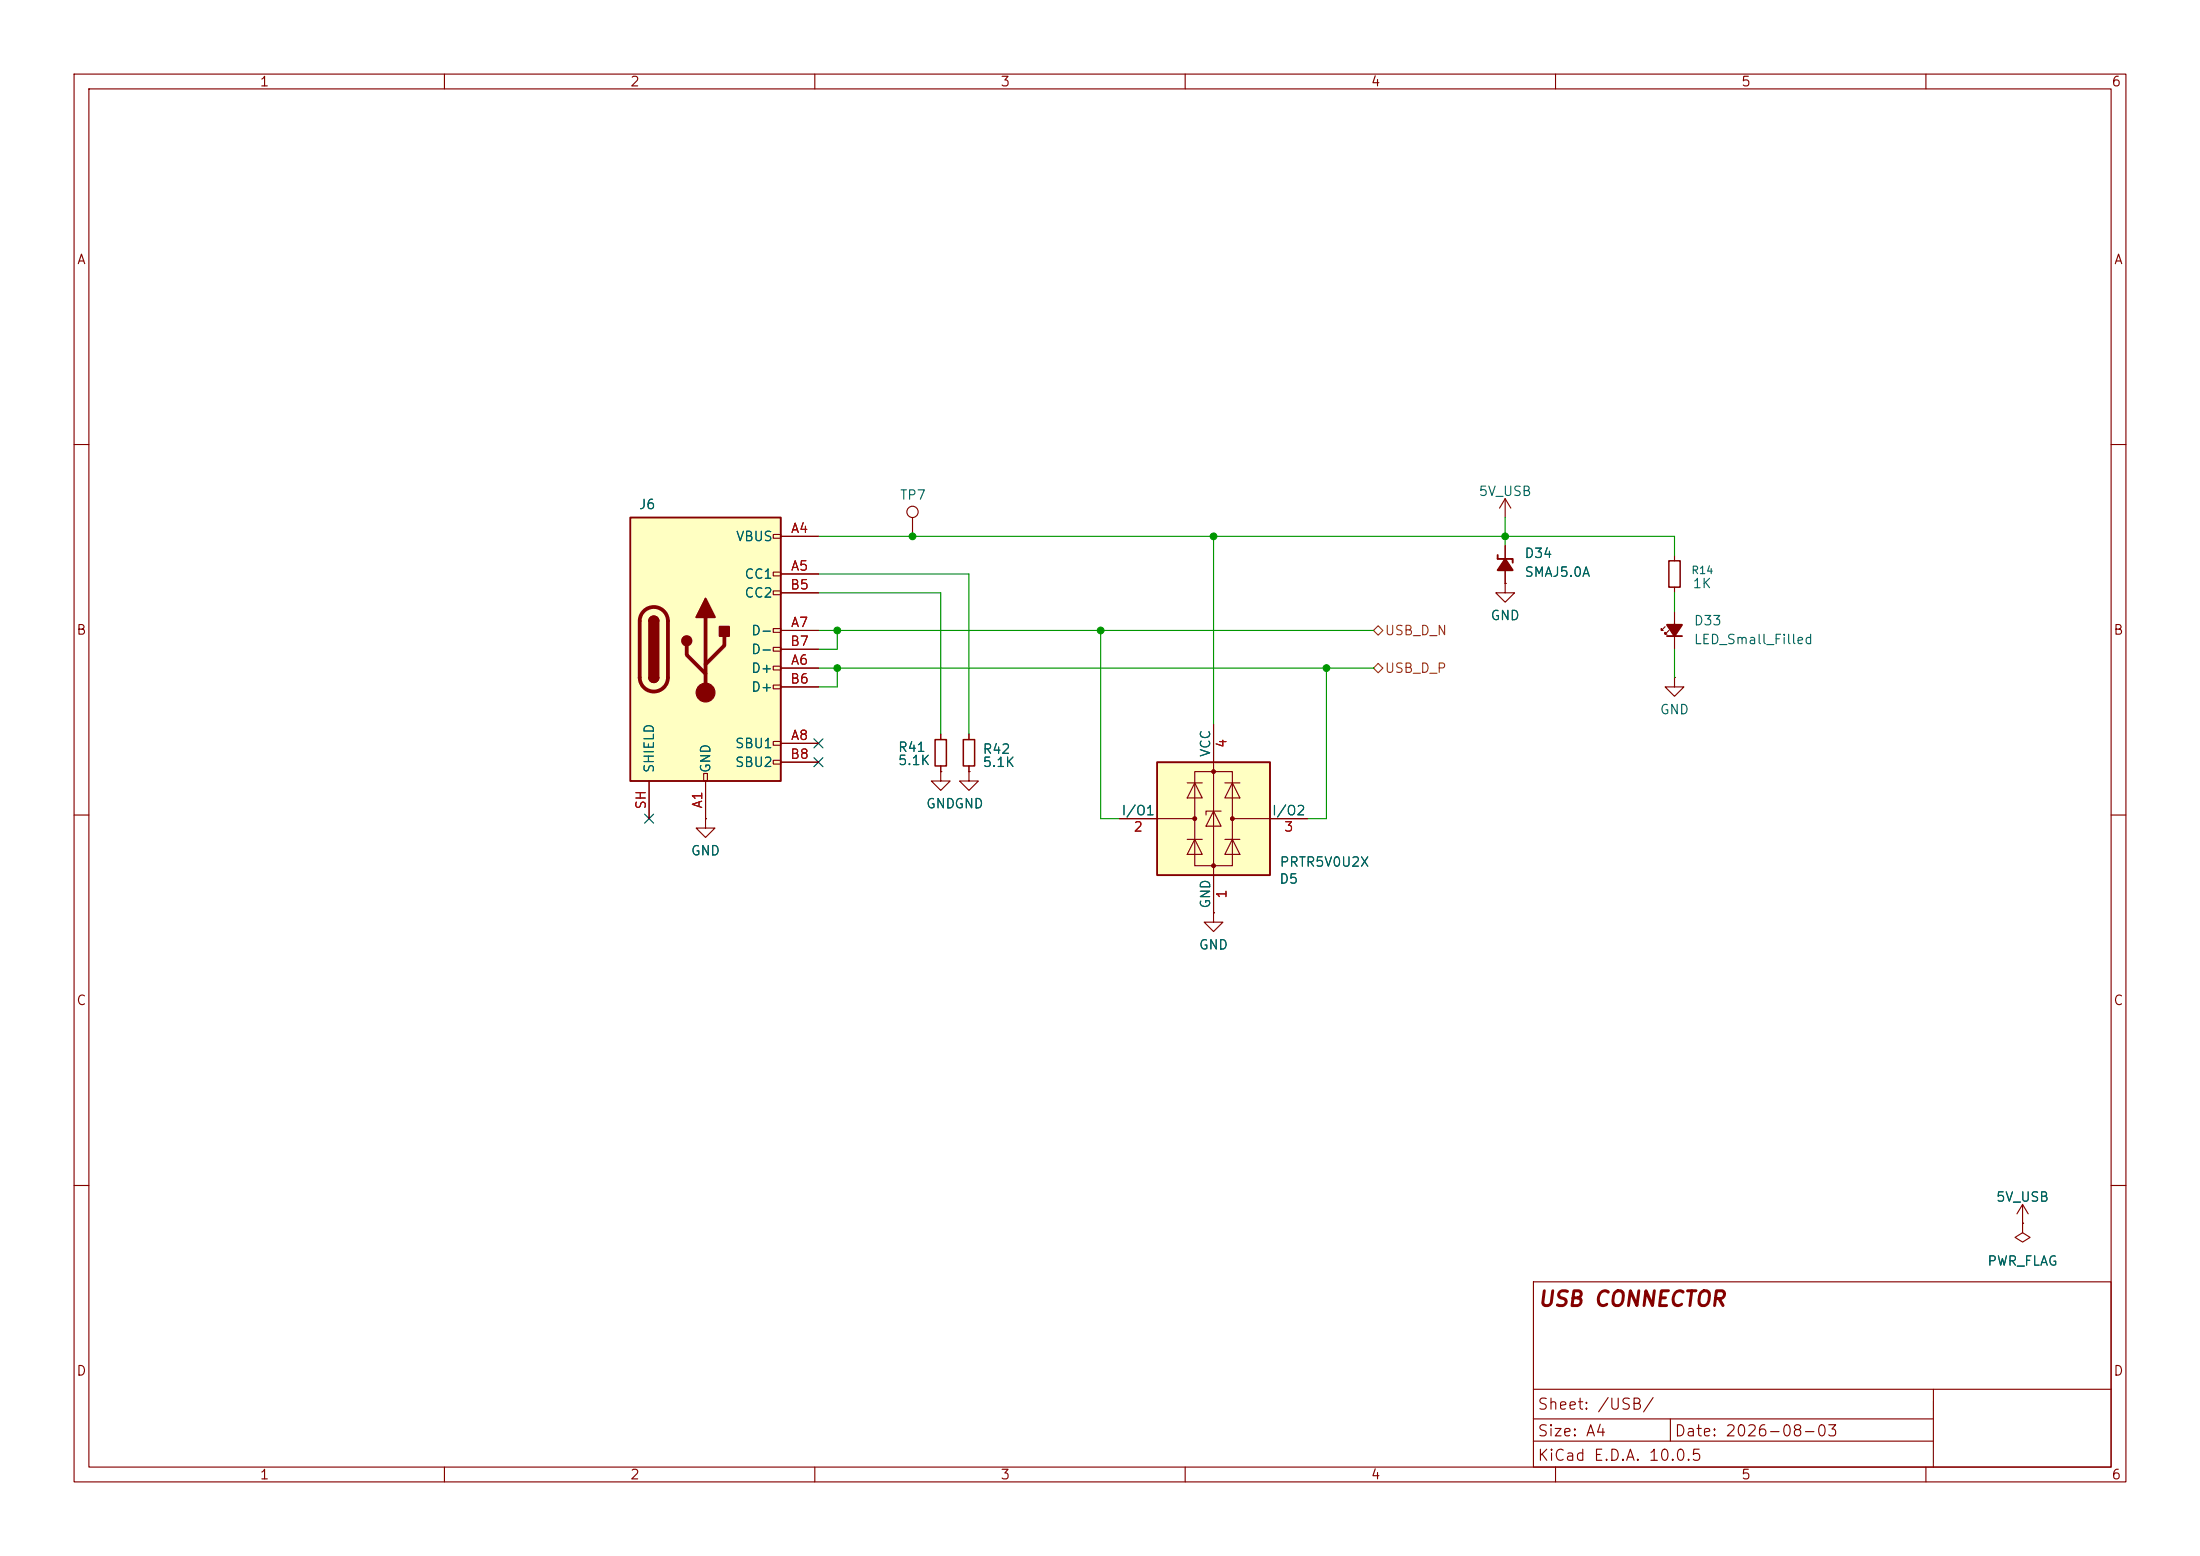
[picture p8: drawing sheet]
<svg xmlns="http://www.w3.org/2000/svg" width="297mm" height="210mm" viewBox="0 0 297 210" stroke-linecap="round" stroke-linejoin="round" font-family="sans-serif">
<g fill="none" stroke="#840000" stroke-width=".15">
<path d="M10 10h277v190h-277zM12 12h273v186h-273zM60 10v2M110 10v2M160 10v2M210 10v2M260 10v2M10 60h2M123.2 69.9v2.5M285 60h2M130.8 99.1v.7M10 110h2"/>
<path d="M95.2 110.5v1.3h1.3l-1.3 1.2-1.2-1.2h1.2M95.2 110.5h.1M130.8 103.4v.7M285 110h2M10 160h2M207 173h78v25h-78zM285 160h2M60 198v2M110 198v2M160 198v2M207 194.5h54M207 191.5h54"/>
<path d="M207 187.5h78M210 198v2M225.5 191.5v3M260 198v2M261 187.5v10.5"/>
<circle cx="123.2" cy="69.1" r=".76"/>
</g>
<path d="M130 99.8h1.6v3.6h-1.6z" fill="none" stroke="#840000" stroke-width=".2"/>
<path d="M156.2 102.9h15.2v15.2h-15.2z" fill="#ffffc2"/>
<path d="M156.2 102.9h15.2v15.2h-15.2z" fill="none" stroke="#840000" stroke-width=".25"/>
<g fill="none" stroke="#840000" stroke-width=".15">
<path d="M127 99.1v.7M163.8 97.8v25.4M127 104.1v1.3h1.3l-1.3 1.3-1.3-1.3h1.3M127 104.1h.1M127 103.4v.7M130.8 104.1v1.3h1.3l-1.3 1.3-1.3-1.3h1.3M130.8 104.1h.1M151.1 110.5h10.2M160.3 105.7h2M160.3 113.3h2M161.3 104.1h5.1v12.7h-5.1zM161.3 105.7l1 2h-2z"/>
<path d="M161.3 113.3l1 2h-2zM163.8 109.5l1 2h-2zM164.8 109.5h-2v.5M165.4 105.7h2M165.4 113.3h2M166.4 105.7l1 2h-2zM166.4 113.3l1 2h-2zM166.4 110.5h10.1"/>
</g>
<g fill="#840000" stroke="#840000" stroke-width=".15">
<circle cx="161.3" cy="110.5" r=".25"/>
<circle cx="163.8" cy="104.1" r=".25"/>
<circle cx="163.8" cy="116.8" r=".25"/>
<circle cx="166.4" cy="110.5" r=".25"/>
</g>
<path d="M126.2 99.8h1.6v3.6h-1.6z" fill="none" stroke="#840000" stroke-width=".2"/>
<path d="M85.1 69.9h20.3v35.5h-20.3z" fill="#ffffc2"/>
<g fill="none" stroke="#840000" stroke-width=".15">
<path d="M104.4 72.1h1v.5h-1zM104.4 77.2h1v.5h-1zM104.4 79.8h1v.5h-1zM105.4 72.4h5.1M105.4 77.5h5.1M203.2 78.7v1.3h1.3l-1.3 1.3-1.3-1.3h1.3M203.2 78.7h.1M203.2 67.3l-.8 1.3M203.2 67.3l.8 1.3M203.2 67.3v2.6M203.2 73.7v5M226.1 74.9v.8"/>
<path d="M226.1 79.2v.8M104.4 84.8h1v.5h-1zM104.4 87.4h1v.5h-1zM104.4 89.9h1v.5h-1zM104.4 92.5h1v.5h-1zM105.4 90.2h5.1M105.4 85.1h5.1M105.4 80h5.1M105.4 92.7h5.1M105.4 87.6h5.1M127 99.1v.7M130.8 99.1v.7"/>
<path d="M163.8 97.8v5.1M224.8 84.6l-.5 .5v-.3v.3h.2M225.3 85.1l-.5 .5v-.3v.3h.2M226.1 91.4v1.3h1.2l-1.2 1.3-1.3-1.3h1.3M226.1 91.4h.1M226.1 82.6v5M87.6 105.4v5.1M95 104.4h.5v1h-.5zM95.2 110.5h.1M95.2 105.4v5.1M104.4 100.1h1v.5h-1zM104.4 102.6h1v.5h-1z"/>
<path d="M105.4 100.3h5.1M105.4 102.9h5.1M127 104.1h.1M127 103.4v.7M130.8 104.1h.1M130.8 103.4v.7M151.1 110.5h5.1M163.8 118.1v5.1M171.4 110.5h5.1M163.8 123.2v1.3h1.3l-1.3 1.2-1.2-1.2h1.2M163.8 123.2h.1M273 165.1v1.3l1.1 .6-1.1 .6-1-.6 1-.6"/>
<path d="M273 165.1h.1M273 162.6l-.7 1.2M273 162.6l.8 1.2M273 162.6v2.5"/>
</g>
<path d="M85.1 69.9h20.3v35.5h-20.3zM202.2 75.4h2v.5M202.2 74.9v.5M87.6 83.8a.64 .64 0 0 1 .7-.6 .64 .64 0 0 1 .6 .6M87.6 91.4a.64 .64 0 0 0 .7 .7 .64 .64 0 0 0 .6-.7M225 85.9h2.1" fill="none" stroke="#840000" stroke-width=".25"/>
<path d="M86.9 82.5a1.9 1.9 0 0 1 2.1-.4 1.9 1.9 0 0 1 1.2 1.7v7.6a1.91 1.91 0 0 1-1.9 1.9 1.91 1.91 0 0 1-1.9-1.9v-7.6a1.9 1.9 0 0 1 .5-1.3zM92.7 87.1v1.3l2.5 2.5M95.2 83.3v10.2M97.8 85.9v1.2l-2.6 2.6" fill="none" stroke="#840000" stroke-width=".51"/>
<g fill="#840000" stroke="#840000" stroke-width=".25">
<path d="M87.6 83.8h1.3v7.6h-1.3z"/>
<path d="M87.8 83.4a.64 .64 0 0 1 .7-.2 .64 .64 0 0 1 .4 .6h-1.3z"/>
<path d="M87.6 91.4h1.3a.64 .64 0 0 1-.6 .7 .64 .64 0 0 1-.7-.7z"/>
<path d="M95.2 80.8l1.3 2.5h-2.5z"/>
<path d="M97.2 84.6h1.2v1.3h-1.2z"/>
<path d="M203.2 75.4l1 1.6h-2z"/>
<path d="M225 84.3h2.1l-1 1.6z"/>
<circle cx="92.7" cy="86.5" r=".63"/>
</g>
<circle cx="95.2" cy="93.5" r="1.27" fill="#840000" stroke="#840000" stroke-width=".15"/>
<path d="M225.3 75.7h1.5v3.5h-1.5z" fill="none" stroke="#840000" stroke-width=".2"/>
<path d="M185.4 90.2l.7-.7 .6 .7-.6 .6zM185.4 85.1l.7-.6 .6 .6-.6 .6z" fill="none" stroke="#725600" stroke-width=".15"/>
<g fill="none" stroke="#009600" stroke-width=".15">
<path d="M110.5 72.4h115.6v2.5M110.5 77.5h20.3v21.6M163.8 72.4v25.4M203.2 69.9v3.8M110.5 85.1h74.9M110.5 90.2h74.9M110.5 80h16.5v19.1M113 85.1v2.5h-2.5M113 90.2v2.5h-2.5M148.6 85.1v25.4h2.5M179.1 90.2v20.3h-2.6M226.1 80v2.6"/>
<path d="M226.1 87.6v3.8"/>
</g>
<path d="M109.9 99.7l1.2 1.2M111.1 99.7l-1.2 1.2M87 109.9l1.2 1.2M88.2 109.9l-1.2 1.2M109.9 102.3l1.2 1.2M111.1 102.3l-1.2 1.2" fill="none" stroke="#000084" stroke-width=".15"/>
<g fill="#009600" stroke="#009600" stroke-width=".14">
<circle cx="113" cy="85.1" r=".46"/>
<circle cx="123.2" cy="72.4" r=".46"/>
<circle cx="148.6" cy="85.1" r=".46"/>
<circle cx="113" cy="90.2" r=".46"/>
<circle cx="163.8" cy="72.4" r=".46"/>
<circle cx="179.1" cy="90.2" r=".46"/>
<circle cx="203.2" cy="72.4" r=".46"/>
</g>
<text font-size="2" fill="#840000" x="207.5" y="176.8">USB CONNECTOR</text>
<g font-size="1.5" fill="#840000">
<text x="207.5" y="190.6">Sheet: /USB/</text>
<text x="207.5" y="197.5">KiCad E.D.A. 10.0.5</text>
<text x="207.5" y="194.2">Size: A4</text>
<text x="226" y="194.2">Date: 2026-08-03</text>
</g>
<g font-size="1.3" fill="#840000">
<text x="35" y="12">1</text>
<text x="85" y="12">2</text>
<text x="135" y="12">3</text>
<text x="185" y="12">4</text>
<text x="235" y="12">5</text>
<text x="285" y="12">6</text>
<text x="10.3" y="36">A</text>
<text x="285.3" y="36">A</text>
<text x="10.2" y="86">B</text>
<text x="285.2" y="86">B</text>
<text x="10.2" y="136">C</text>
<text x="285.2" y="136">C</text>
<text x="10.2" y="186">D</text>
<text x="285.2" y="186">D</text>
<text x="35" y="200">1</text>
<text x="85" y="200">2</text>
<text x="135" y="200">3</text>
<text x="185" y="200">4</text>
<text x="235" y="200">5</text>
<text x="285" y="200">6</text>
</g>
<g font-size="1.3" fill="#006464">
<text x="86.2" y="69">J6</text>
<text x="121.4" y="67.8">TP7</text>
<text x="199.5" y="67.3">5V_USB</text>
<text x="99.3" y="73.4">VBUS</text>
<text x="205.7" y="75.6">D34</text>
<text x="100.4" y="78.4">CC1</text>
<text x="100.4" y="81">CC2</text>
<text x="205.7" y="78.2">SMAJ5.0A</text>
<text x="228.4" y="79.7">1K</text>
<text x="101.3" y="86.1">D-</text>
<text x="101.3" y="88.6">D-</text>
<text x="201.1" y="84">GND</text>
<text x="228.6" y="84.7">D33</text>
<text x="228.6" y="87.3">LED_Small_Filled</text>
<text x="101.3" y="91.1">D+</text>
<text x="101.3" y="93.7">D+</text>
<text x="99.1" y="101.3">SBU1</text>
<text x="121.1" y="101.8">R41</text>
<text x="224" y="96.7">GND</text>
<text x="88.6" y="104.4" transform="rotate(-90 88.6 104.4)">SHIELD</text>
<text x="96.2" y="104.4" transform="rotate(-90 96.2 104.4)">GND</text>
<text x="99.1" y="103.8">SBU2</text>
<text x="121.1" y="103.6">5.1K</text>
<text x="132.6" y="102.1">R42</text>
<text x="132.6" y="103.8">5.1K</text>
<text x="163.7" y="102.3" transform="rotate(-90 163.7 102.3)">VCC</text>
<text x="124.9" y="109.4">GNDGND</text>
<text x="151.3" y="110.4">I/O1</text>
<text x="171.6" y="110.4">I/O2</text>
<text x="93.2" y="115.8">GND</text>
<text x="172.6" y="119.6">D5</text>
<text x="172.7" y="117.3">PRTR5V0U2X</text>
<text x="163.7" y="122.7" transform="rotate(-90 163.7 122.7)">GND</text>
<text x="161.8" y="128.5">GND</text>
<text x="269.4" y="162.5">5V_USB</text>
<text x="268.2" y="171.1">PWR_FLAG</text>
</g>
<g font-size="1.3" fill="#a90000">
<text x="106.7" y="72.3">A4</text>
<text x="106.7" y="77.3">A5</text>
<text x="106.6" y="79.9">B5</text>
<text x="106.6" y="87.5">B7</text>
<text x="106.7" y="85">A7</text>
<text x="106.6" y="92.6">B6</text>
<text x="106.7" y="90">A6</text>
<text x="106.7" y="100.2">A8</text>
<text x="165.9" y="101.1" transform="rotate(-90 165.9 101.1)">4</text>
<text x="106.6" y="102.7">B8</text>
<text x="87.5" y="109.3" transform="rotate(-90 87.5 109.3)">SH</text>
<text x="95.1" y="109.2" transform="rotate(-90 95.1 109.2)">A1</text>
<text x="152.9" y="112.6">2</text>
<text x="173.3" y="112.6">3</text>
<text x="165.9" y="121.4" transform="rotate(-90 165.9 121.4)">1</text>
</g>
<g font-size="1.3" fill="#725600">
<text x="186.9" y="86.1">USB_D_N</text>
<text x="186.9" y="91.1">USB_D_P</text>
</g>
<text font-size="1" fill="#006464" x="228.3" y="77.7">R14</text>
</svg>
